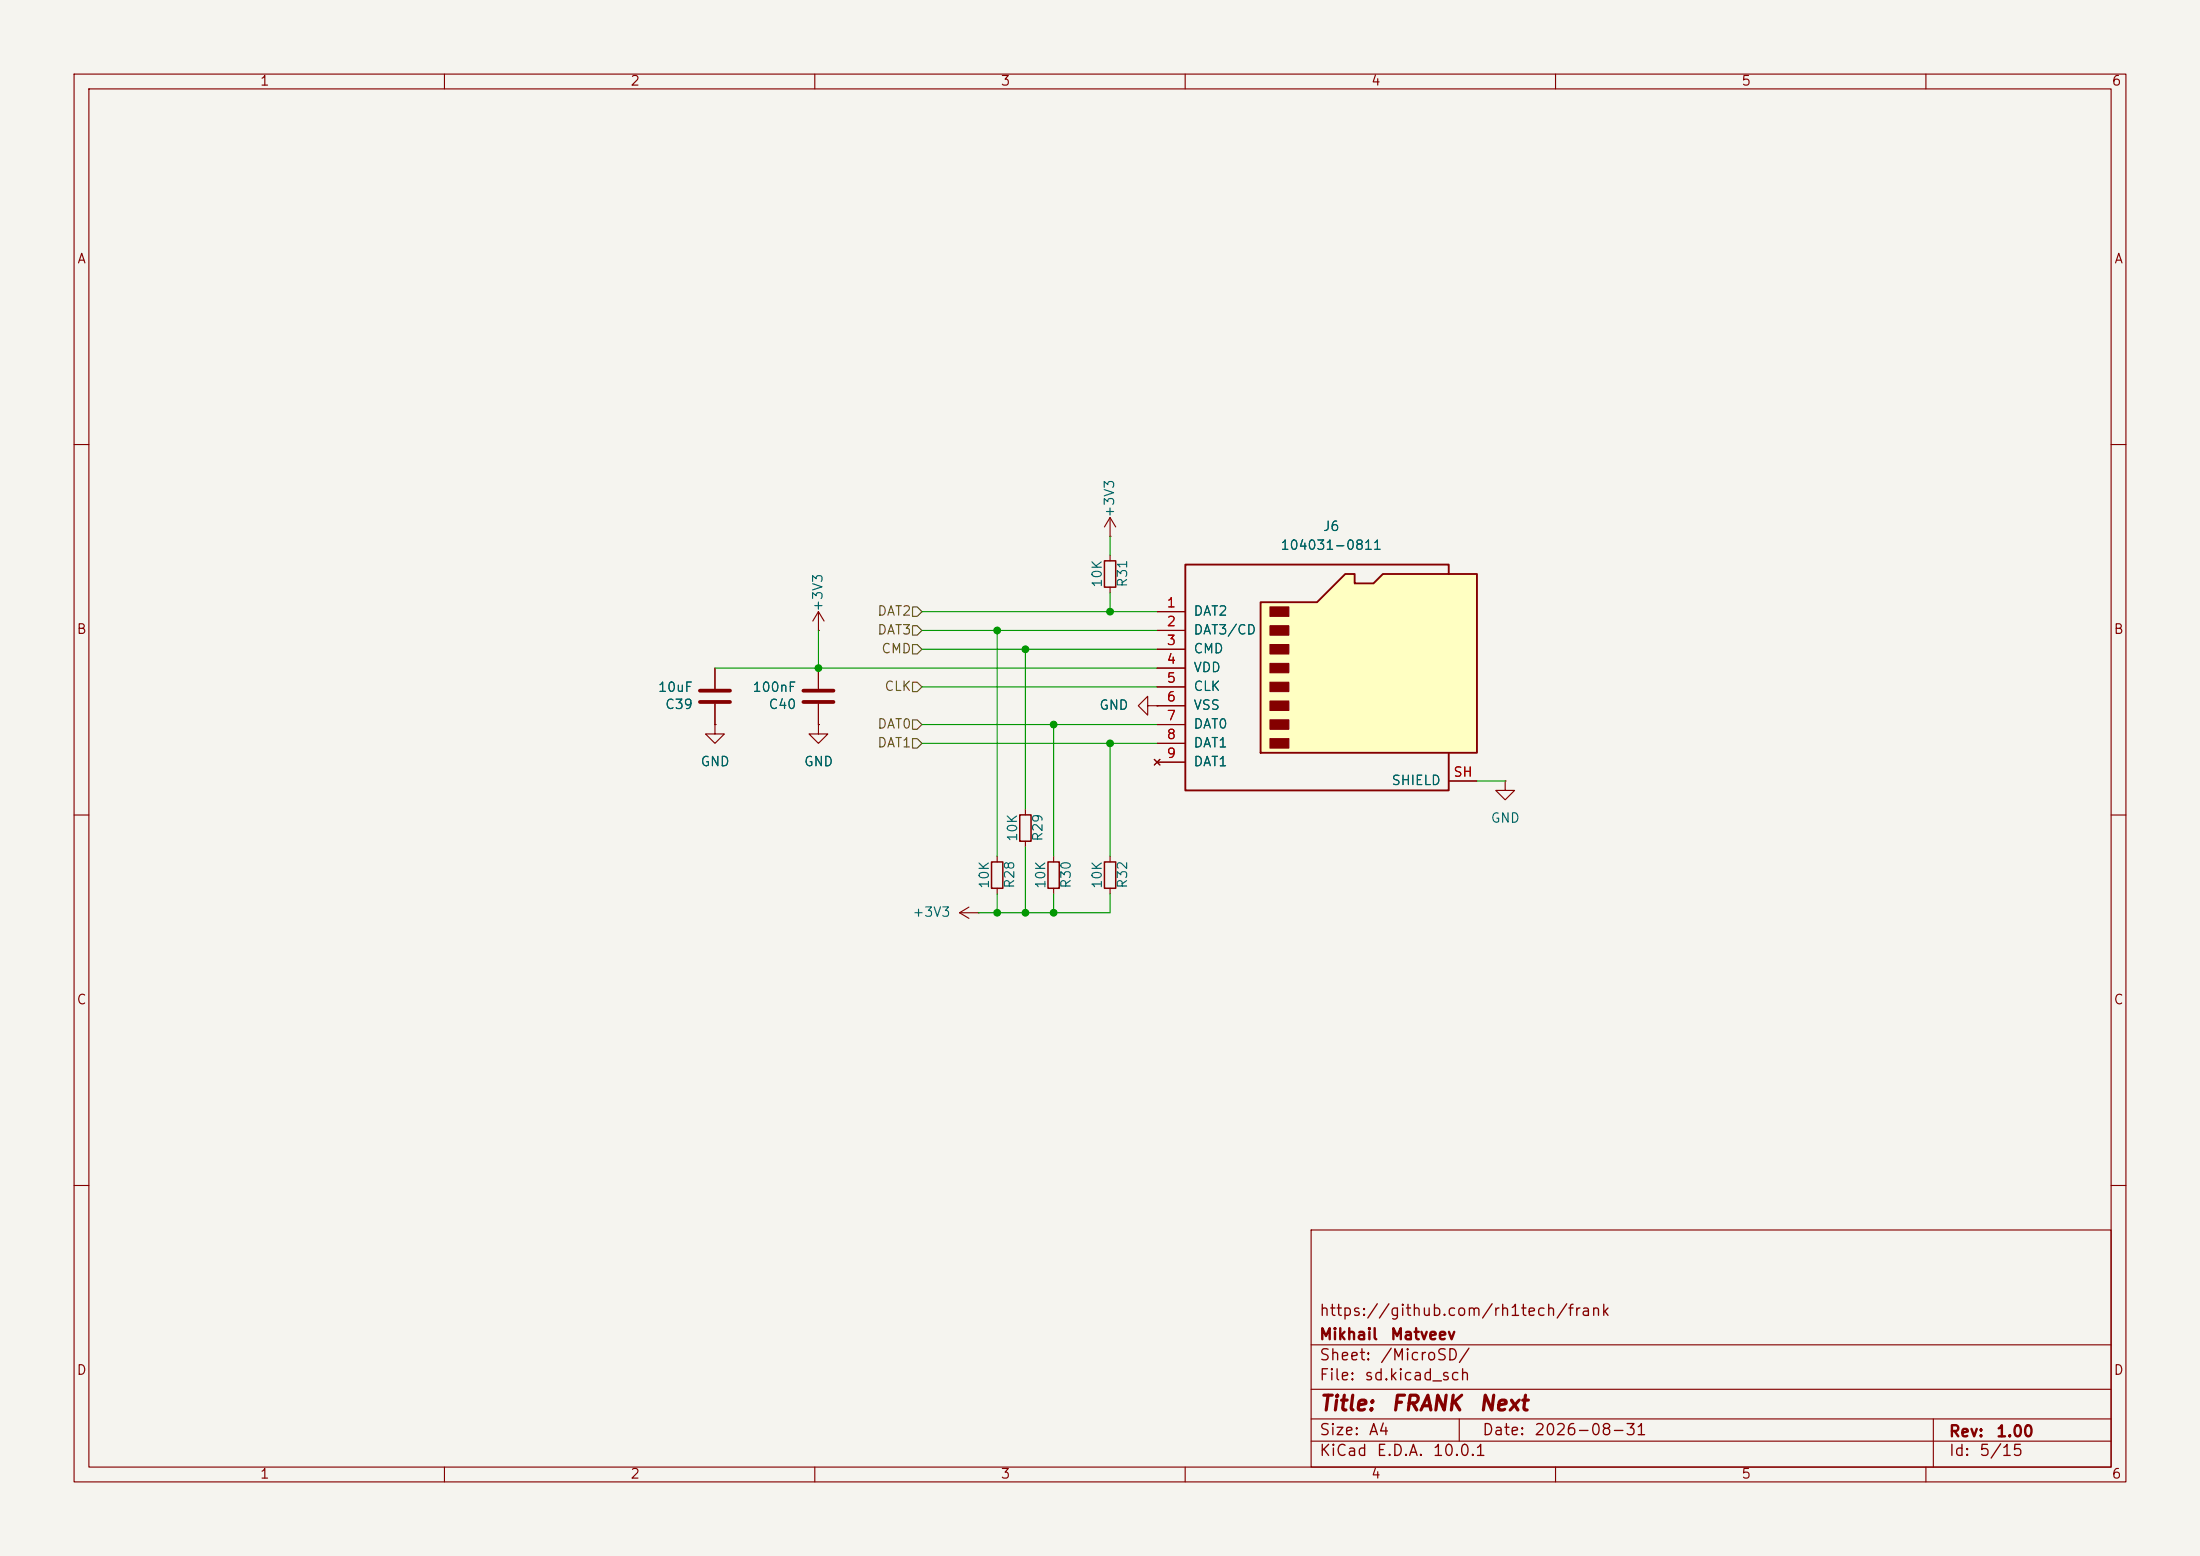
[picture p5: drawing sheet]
<svg xmlns="http://www.w3.org/2000/svg" width="297mm" height="210mm" viewBox="0 0 297 210" stroke-linecap="round" stroke-linejoin="round" font-family="sans-serif">
<path d="M0 0h297v210h-297z" fill="#f5f4ef" stroke="#f5f4ef" stroke-width=".14"/>
<g fill="none" stroke="#840000" stroke-width=".15">
<path d="M10 10h277v190h-277zM12 12h273v186h-273zM60 10v2M110 10v2M160 10v2M210 10v2M260 10v2M10 60h2M149.9 72.4h.1M149.9 69.9v2.5M149.9 74.9v.8M149.9 79.2v.8"/>
<path d="M149.9 69.9l-.8 1.2M149.9 69.9l.7 1.2M285 60h2M96.5 97.8v1.3h1.3l-1.3 1.2-1.3-1.2h1.3M96.5 97.8h.1M96.5 90.2v2.8M96.5 95v2.8M110.5 97.8v1.3h1.3l-1.3 1.2-1.3-1.2h1.3M110.5 97.8h.1M110.5 85.1h.1M110.5 82.6v2.5M110.5 90.2v2.8"/>
<path d="M110.5 95v2.8M110.5 82.6l-.8 1.2M110.5 82.6l.8 1.2M154.9 95.3v-1.3l-1.2 1.3 1.2 1.2v-1.2h1.3M156.2 95.3h.1M10 110h2M134.6 115.6v.7M134.6 119.9v.8M138.4 109.2v.8M138.4 113.5v.8M142.2 115.6v.7M142.2 119.9v.8"/>
<path d="M149.9 115.6v.7M149.9 119.9v.8M285 110h2M129.5 123.2l1.3 .8M129.5 123.2h2.6M130.8 122.4l-1.3 .8M132.1 123.2h.1M10 160h2M177 166h108v32h-108zM285 160h2M60 198v2M110 198v2"/>
<path d="M160 198v2M177 194.5h108M177 191.5h108M177 187.5h108M177 181.5h108M197 191.5v3M210 198v2M260 198v2M261 191.5v6.5"/>
</g>
<path d="M149.1 75.7h1.5v3.5h-1.5zM133.9 116.3h1.5v3.6h-1.5zM137.7 110h1.5v3.5h-1.5zM141.5 116.3h1.5v3.6h-1.5zM149.1 116.3h1.5v3.6h-1.5z" fill="none" stroke="#840000" stroke-width=".2"/>
<path d="M94.5 94.7h4.1M94.5 93.2h4.1M108.5 94.7h4M108.5 93.2h4" fill="none" stroke="#840000" stroke-width=".51"/>
<path d="M170.2 81.3h7.6l3.8-3.8h1.3v1.2h2.5l1.3-1.2h12.7v24.1h-29.2z" fill="#ffffc2"/>
<path d="M195.6 77.5v-1.3h-35.6v30.5h35.6v-5.1M170.2 81.3h7.6l3.8-3.8h1.3v1.2h2.5l1.3-1.2h12.7v24.1h-29.2z" fill="none" stroke="#840000" stroke-width=".25"/>
<g fill="#840000" stroke="#840000" stroke-width=".15">
<path d="M171.4 81.9h2.6v1.3h-2.6z"/>
<path d="M171.4 84.5h2.6v1.2h-2.6z"/>
<path d="M171.4 87h2.6v1.3h-2.6z"/>
<path d="M171.4 89.5h2.6v1.3h-2.6z"/>
<path d="M171.4 92.1h2.6v1.2h-2.6z"/>
<path d="M171.4 94.6h2.6v1.3h-2.6z"/>
<path d="M171.4 97.2h2.6v1.2h-2.6z"/>
<path d="M171.4 99.7h2.6v1.3h-2.6z"/>
</g>
<g fill="none" stroke="#840000" stroke-width=".15">
<path d="M96.5 97.8h.1M96.5 90.2v2.8M96.5 95v2.8M110.5 97.8h.1M110.5 90.2v2.8M110.5 95v2.8M156.2 95.3h.1M156.2 82.6h3.8M156.2 85.1h3.8M156.2 87.6h3.8M156.2 90.2h3.8M156.2 92.7h3.8"/>
<path d="M156.2 95.3h3.8M156.2 97.8h3.8M155.8 102.5l.8 .8M156.2 100.3h3.8M156.2 102.9h3.8M156.6 102.5l-.8 .8M195.6 105.4h3.8M203.2 105.4v1.3h1.3l-1.3 1.3-1.3-1.3h1.3M203.2 105.4h.1"/>
</g>
<path d="M123.2 99.7h.6l.7 .6-.7 .7h-.6zM123.2 87h.6l.7 .6-.7 .7h-.6zM123.2 84.5h.6l.7 .6-.7 .6h-.6zM123.2 81.9h.6l.7 .7-.7 .6h-.6zM123.2 92.1h.6l.7 .6-.7 .6h-.6zM123.2 97.2h.6l.7 .6-.7 .6h-.6z" fill="none" stroke="#725600" stroke-width=".15"/>
<g fill="none" stroke="#009600" stroke-width=".15">
<path d="M149.9 72.4v2.5M96.5 90.2h59.7M110.5 85.1v5.1M124.5 97.8h31.7M124.5 87.6h31.7M124.5 85.1h31.7M124.5 92.7h31.7M124.5 82.6h31.7M134.6 85.1v30.5M138.4 87.6v21.6M142.2 97.8v17.8M149.9 80v2.6"/>
<path d="M124.5 100.3h31.7M138.4 114.3v8.9M149.9 100.3v15.3M199.4 105.4h3.8M134.6 120.7v2.5M142.2 120.7v2.5M149.9 120.7v2.5h-17.8"/>
</g>
<g fill="#009600" stroke="#009600" stroke-width=".14">
<circle cx="138.4" cy="123.2" r=".46"/>
<circle cx="142.2" cy="123.2" r=".46"/>
<circle cx="142.2" cy="97.8" r=".46"/>
<circle cx="149.9" cy="82.6" r=".46"/>
<circle cx="149.9" cy="100.3" r=".46"/>
<circle cx="110.5" cy="90.2" r=".46"/>
<circle cx="134.6" cy="123.2" r=".46"/>
<circle cx="138.4" cy="87.6" r=".46"/>
<circle cx="134.6" cy="85.1" r=".46"/>
</g>
<g font-size="2" fill="#840000">
<text x="178" y="190.9">Title:</text>
<text x="187.7" y="190.9">FRANK</text>
<text x="199.5" y="190.9">Next</text>
</g>
<g font-size="1.5" fill="#840000">
<text x="178" y="178">https://github.com/rh1tech/frank</text>
<text x="178" y="184">Sheet:</text>
<text x="178" y="181.2">Mikhail</text>
<text x="186.2" y="184">/MicroSD/</text>
<text x="187.6" y="181.2">Matveev</text>
<text x="178" y="186.7">File:</text>
<text x="184.1" y="186.7">sd.kicad_sch</text>
<text x="178" y="196.9">KiCad</text>
<text x="178" y="194.1">Size:</text>
<text x="184.7" y="194.1">A4</text>
<text x="185.7" y="196.9">E.D.A.</text>
<text x="193.3" y="196.9">10.0.1</text>
<text x="200" y="194.1">Date:</text>
<text x="207" y="194.1">2026-08-31</text>
<text x="263" y="194.3">Rev:</text>
<text x="263" y="196.9">Id:</text>
<text x="267.1" y="196.9">5/15</text>
<text x="269.4" y="194.3">1.00</text>
</g>
<g font-size="1.3" fill="#840000">
<text x="35" y="11.9">1</text>
<text x="85" y="11.9">2</text>
<text x="135" y="11.9">3</text>
<text x="185" y="11.9">4</text>
<text x="235" y="11.9">5</text>
<text x="285" y="11.9">6</text>
<text x="10.3" y="35.9">A</text>
<text x="285.3" y="35.9">A</text>
<text x="10.3" y="85.9">B</text>
<text x="285.3" y="85.9">B</text>
<text x="10.3" y="135.9">C</text>
<text x="285.3" y="135.9">C</text>
<text x="10.3" y="185.9">D</text>
<text x="285.3" y="185.9">D</text>
<text x="35" y="199.9">1</text>
<text x="85" y="199.9">2</text>
<text x="135" y="199.9">3</text>
<text x="185" y="199.9">4</text>
<text x="235" y="199.9">5</text>
<text x="285" y="199.9">6</text>
</g>
<g font-size="1.3" fill="#006464">
<text x="150.7" y="70" transform="rotate(-90 150.7 70)">+3V3</text>
<text x="178.5" y="72">J6</text>
<text x="172.8" y="74.5">104031-0811</text>
<text x="111.4" y="82.7" transform="rotate(-90 111.4 82.7)">+3V3</text>
<text x="149.1" y="79.4" transform="rotate(-90 149.1 79.4)">10K</text>
<text x="152.5" y="79.4" transform="rotate(-90 152.5 79.4)">R31</text>
<text x="161" y="83.4">DAT2</text>
<text x="161" y="86">DAT3/CD</text>
<text x="161" y="88.5">CMD</text>
<text x="88.7" y="93.7">10uF</text>
<text x="101.5" y="93.7">100nF</text>
<text x="161" y="91">VDD</text>
<text x="161" y="93.6">CLK</text>
<text x="89.7" y="96">C39</text>
<text x="103.7" y="96">C40</text>
<text x="148.3" y="96.1">GND</text>
<text x="161" y="96.1">VSS</text>
<text x="161" y="98.7">DAT0</text>
<text x="161" y="101.2">DAT1</text>
<text x="94.5" y="103.7">GND</text>
<text x="108.5" y="103.7">GND</text>
<text x="161" y="103.7">DAT1</text>
<text x="187.8" y="106.3">SHIELD</text>
<text x="137.6" y="113.7" transform="rotate(-90 137.6 113.7)">10K</text>
<text x="141.1" y="113.7" transform="rotate(-90 141.1 113.7)">R29</text>
<text x="201.2" y="111.4">GND</text>
<text x="123.1" y="124.1">+3V3</text>
<text x="133.8" y="120" transform="rotate(-90 133.8 120)">10K</text>
<text x="137.2" y="120" transform="rotate(-90 137.2 120)">R28</text>
<text x="141.4" y="120" transform="rotate(-90 141.4 120)">10K</text>
<text x="144.9" y="120" transform="rotate(-90 144.9 120)">R30</text>
<text x="149.1" y="120" transform="rotate(-90 149.1 120)">10K</text>
<text x="152.5" y="120" transform="rotate(-90 152.5 120)">R32</text>
</g>
<g font-size="1.3" fill="#725600">
<text x="118.3" y="83.4">DAT2</text>
<text x="118.3" y="86">DAT3</text>
<text x="118.9" y="88.5">CMD</text>
<text x="119.3" y="93.6">CLK</text>
<text x="118.3" y="101.2">DAT1</text>
<text x="118.3" y="98.7">DAT0</text>
</g>
<g font-size="1.3" fill="#a90000">
<text x="157.4" y="82.3">1</text>
<text x="157.4" y="84.8">2</text>
<text x="157.4" y="87.4">3</text>
<text x="157.4" y="89.9">4</text>
<text x="157.4" y="92.5">5</text>
<text x="157.4" y="95">6</text>
<text x="157.4" y="97.5">7</text>
<text x="157.4" y="100.1">8</text>
<text x="157.4" y="102.6">9</text>
<text x="196.1" y="105.2">SH</text>
</g>
</svg>
